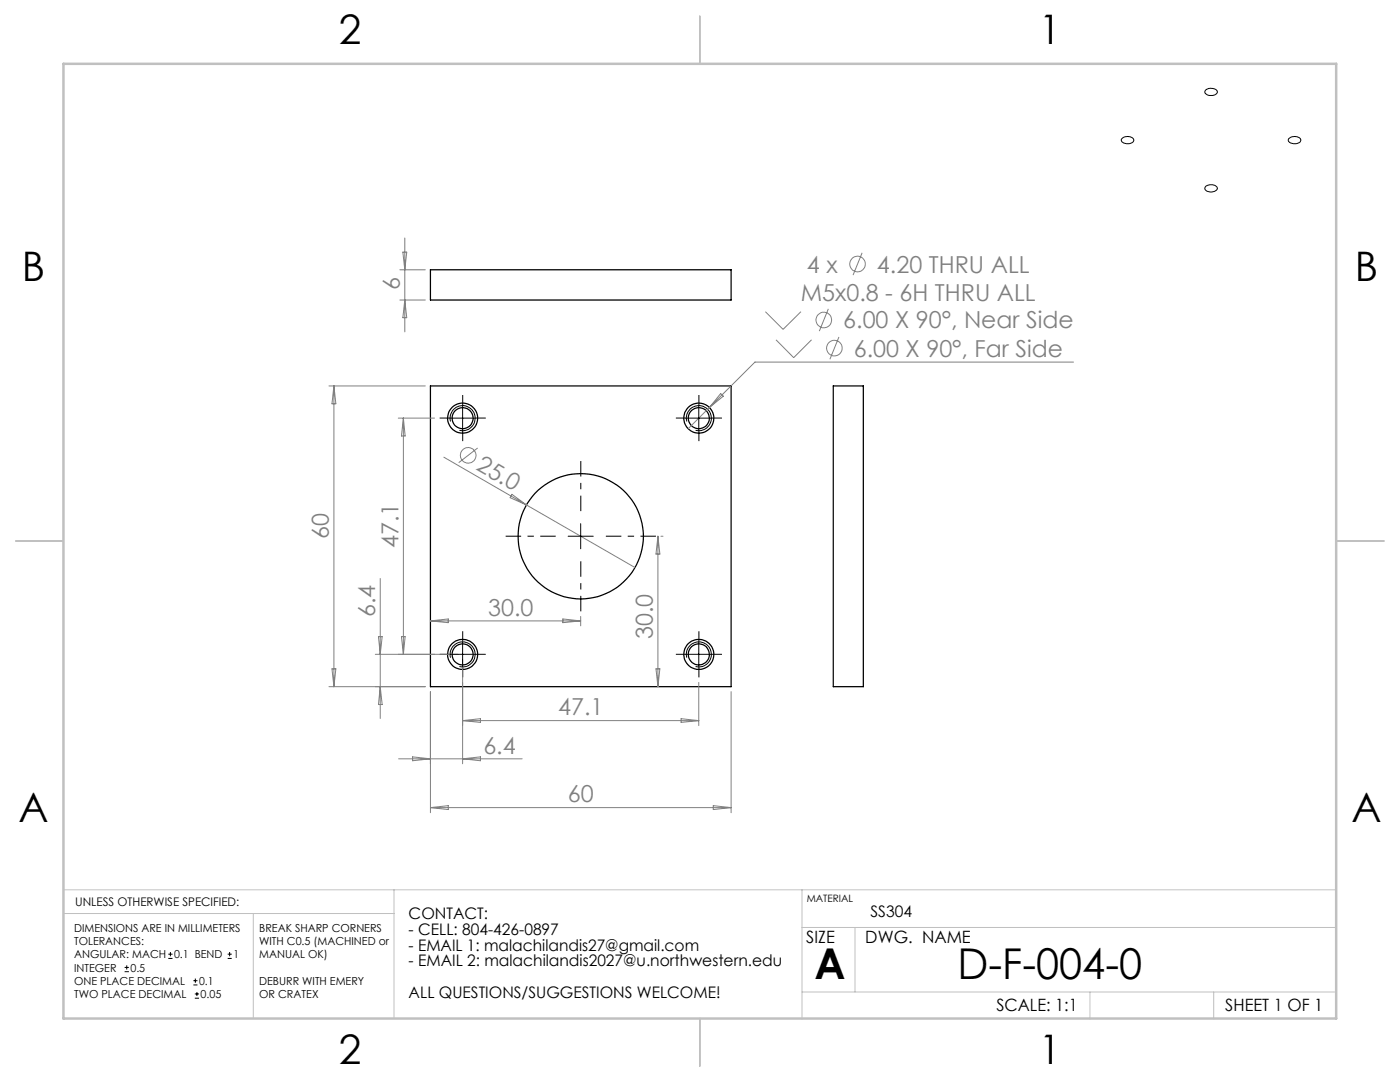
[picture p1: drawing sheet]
<svg xmlns="http://www.w3.org/2000/svg" width="279mm" height="216mm" viewBox="0 0 279 216" stroke-linecap="round" stroke-linejoin="round" font-family="sans-serif">
<g fill="none" stroke="#000" stroke-width=".25">
<path d="M85.9 53.8h60v6.1h-60zM85.9 77h60v60h-60zM166.3 77h6v60h-6z"/>
<circle cx="92.3" cy="83.4" r="3"/>
<circle cx="92.3" cy="83.4" r="2.1"/>
<circle cx="139.5" cy="83.4" r="2.1"/>
<circle cx="139.5" cy="83.4" r="2.99"/>
<circle cx="115.9" cy="107" r="12.5"/>
<circle cx="92.3" cy="130.6" r="2.1"/>
<circle cx="92.3" cy="130.6" r="3"/>
<circle cx="139.4" cy="130.6" r="2.1"/>
<circle cx="139.5" cy="130.6" r="2.99"/>
</g>
<g fill="none" stroke="#808080" stroke-width=".2">
<path d="M79.8 59.9h5.1M79.8 53.8h5.1M80.4 50.3h.8l-.4 3.5zM80.8 47.5v18.7M80.8 59.9l.4 3.5h-.8zM172 50.4l-1.7 4.5M65.7 77h19.2M66.6 77v60M66.6 77l.4 3.6h-.7zM143.8 78.5l.6 .6-2.8 2.2zM152.8 62.2l3.5 3.5 3.5-3.5M154.9 67.8l3.5 3.6 3.6-3.6"/>
<path d="M165.3 61.6l-1.8 4.5M167.4 67.2l-1.8 4.5M214.2 72.2h-63.5l-9.1 9.1M79.5 83.4h7.2M80.5 83.4v47.2M80.5 83.4l.4 3.6h-.8zM88.6 91.2l38.1 22M95.3 89.4l-3.8 2.9M102.2 98.6l2.9 2.2-3.3-1.5zM141.6 81.3l-4.3 4.2M75.9 115.4v28M131.3 107v30"/>
<path d="M131.3 107l.4 3.6h-.8zM131.9 107h.4M65.7 137h19.2M66.3 133.5h.7l-.4 3.5zM74.9 130.6h16.4M75.5 127h.8l-.4 3.6zM75.9 137l.4 3.6h-.8zM80.1 127h.8l-.4 3.6zM85.9 138v24.2M85.9 123.9h30M85.9 123.9l3.6-.4v.7zM92.3 131.6v20.8"/>
<path d="M112.3 123.5l3.6 .4-3.6 .3zM115.9 123v1.9M130.9 133.5h.8l-.4 3.5zM139.5 136.2v8.6M145.9 138v24.2M79.6 151.4h24.6M82.3 151l3.6 .4-3.6 .4zM92.3 143.8h47.2M92.3 143.8l3.6-.4v.7zM92.3 151.4l3.6-.4v.8zM135.9 143.4l3.6 .4-3.6 .3zM85.9 161.1l3.6-.3v.7z"/>
<path d="M85.9 161.1h60M142.3 160.8l3.6 .3-3.6 .4z"/>
<circle cx="171.1" cy="52.7" r="1.56"/>
<circle cx="164.4" cy="63.8" r="1.55"/>
<circle cx="166.5" cy="69.5" r="1.55"/>
<circle cx="93.4" cy="90.9" r="1.57"/>
</g>
<g fill="none" stroke="#000" stroke-width=".2">
<path d="M240.6 18a1.59 1.59 0 0 1 2.3 .3 1.22 1.22 0 0 1-1.7 .7l-.3-.1a.57 .57 0 0 1-.3-.9zM224 27.6a1.45 1.45 0 0 1 2.3 .4 1.48 1.48 0 0 1-2.5 0zM240.7 37.1a1.54 1.54 0 0 1 2.3 .5 1.46 1.46 0 0 1-2.5 0zM257.2 27.7a1.6 1.6 0 0 1 2.4 .2 1.32 1.32 0 0 1-1.9 .7l-.2-.1a.54 .54 0 0 1-.3-.8zM89.8 83.4h5M89.9 84.1a2.5 2.5 0 0 1 2.2-3.1 2.5 2.5 0 0 1 2.7 2.7 2.5 2.5 0 0 1-3.1 2.2M92.3 80.9v5M136.9 83.4h5.1M137.1 84.1a2.5 2.5 0 0 1 2.1-3.1 2.5 2.5 0 0 1 2.8 2.7 2.5 2.5 0 0 1-3.2 2.2M139.5 80.9v5M113.4 107h5M115.9 104.5v5"/>
<path d="M89.8 130.6h5M89.9 131.2a2.5 2.5 0 0 1 2.2-3.1 2.5 2.5 0 0 1 2.7 2.7 2.5 2.5 0 0 1-3.1 2.2M92.3 128.1v5M136.9 130.6h5.1M137.1 131.2a2.5 2.5 0 0 1 2.1-3.1 2.5 2.5 0 0 1 2.8 2.7 2.5 2.5 0 0 1-3.2 2.2M139.5 128.1v5M24.9 193.9h.8M24.9 193h.8M25.3 192.6v.9M33.6 191.2h.8M33.6 190.4h.8M34 190v.8"/>
<path d="M38.6 196.5h.8M38.6 195.7h.8M38.9 199.2h.8M38.9 198.3h.8M39 195.3v.8M39.3 197.9v.9M45.4 191.2h.8M45.4 190.4h.8M45.8 190v.8"/>
</g>
<path d="M110.9 107h-10M115.9 102v-10M115.9 112v10M120.9 107h10" fill="none" stroke="#000" stroke-width=".2" stroke-dasharray="15.2 1.3 1.3 1.3" stroke-dashoffset="12.1" stroke-linecap="butt"/>
<g fill="none" stroke="#000" stroke-width=".2" stroke-dasharray="15.2 1.3 1.3 1.3" stroke-linecap="butt">
<path d="M89.8 83.4h-2.1M92.3 80.9v-2.1M92.3 85.9v2.1M94.8 83.4h2.1M137 83.4h-2.1M139.5 80.9v-2.1M139.5 85.9v2.1M142 83.4h2.1M89.8 130.6h-2.1M92.3 128.1v-2.1M92.3 133.1v2.1M94.8 130.6h2.1"/>
<path d="M137 130.6h-2.1M139.5 128.1v-2.1M139.5 133.1v2.1M142 130.6h2.1"/>
</g>
<path d="M12.7 177.6h254M78.6 177.6v25.6M160.1 177.6v25.7M12.7 182.3h65.9M50.6 182.3v20.9M160.1 197.9h106.6M160.1 185.1h106.6M170.6 185.1v12.8M217.5 197.9v5.4M242.2 197.9v5.4" fill="none" stroke="#c0c0c0" stroke-width=".2"/>
<path d="M139.7 3.2v9.5M3.1 107.9h9.6M266.7 107.9h9.5M139.7 203.2v9.6" fill="none" stroke="#c0c0c0" stroke-width=".25"/>
<path d="M12.7 12.7h254v190.5h-254z" fill="none" stroke="#c0c0c0" stroke-width=".5"/>
<g font-size="8.5">
<text x="162.6" y="195.4">A</text>
<text x="191.1" y="195.4">D-F-004-0</text>
</g>
<g font-size="8.1">
<text x="67.6" y="8.9">2</text>
<text x="207.3" y="8.9">1</text>
<text x="4.4" y="56.2">B</text>
<text x="270.4" y="56.2">B</text>
<text x="3.7" y="164.1">A</text>
<text x="269.7" y="164.1">A</text>
<text x="67.6" y="212.4">2</text>
<text x="207.3" y="212.4">1</text>
</g>
<g font-size="4.7" fill="#808080">
<text x="79.8" y="57.9" transform="rotate(-90 79.8 57.9)">6</text>
<text x="159.8" y="60">M5x0.8 - 6H THRU ALL</text>
<text x="161" y="54.4">4 x</text>
<text x="175" y="54.4">4.20 THRU ALL</text>
<text x="168.3" y="65.5">6.00 X 90°, Near Side</text>
<text x="170.4" y="71.2">6.00 X 90°, Far Side</text>
<text x="94.8" y="93.6" transform="rotate(30 94.8 93.6)">25.0</text>
<text x="65.6" y="107.5" transform="rotate(-90 65.6 107.5)">60</text>
<text x="79.5" y="109.4" transform="rotate(-90 79.5 109.4)">47.1</text>
<text x="74.9" y="123.2" transform="rotate(-90 74.9 123.2)">6.4</text>
<text x="97.4" y="122.9">30.0</text>
<text x="130.3" y="127.6" transform="rotate(-90 130.3 127.6)">30.0</text>
<text x="111.4" y="142.7">47.1</text>
<text x="96.5" y="150.4">6.4</text>
<text x="113.3" y="160.1">60</text>
</g>
<g font-size="3.4">
<text x="160.9" y="188.1">SIZE</text>
<text x="172.7" y="188.1">DWG. NAME</text>
<text x="198.8" y="201.7">SCALE: 1:1</text>
<text x="244.5" y="201.7">SHEET 1 OF 1</text>
</g>
<g font-size="3.2">
<text x="81.6" y="183.3">CONTACT:</text>
<text x="173.7" y="183">SS304</text>
<text x="81.6" y="186.5">- CELL: 804-426-0897</text>
<text x="81.6" y="189.7">- EMAIL 1: malachilandis27@gmail.com</text>
<text x="81.6" y="192.8">- EMAIL 2: malachilandis2027@u.northwestern.edu</text>
<text x="81.6" y="199.2">ALL QUESTIONS/SUGGESTIONS WELCOME!</text>
</g>
<text font-size="2.4" x="15" y="180.8">UNLESS OTHERWISE SPECIFIED:</text>
<g font-size="2.2">
<text x="14.8" y="185.9">DIMENSIONS ARE IN MILLIMETERS</text>
<text x="51.7" y="185.9">BREAK SHARP CORNERS</text>
<text x="14.8" y="188.6">TOLERANCES:</text>
<text x="14.8" y="191.2">ANGULAR: MACH</text>
<text x="34.7" y="191.2">0.1 BEND</text>
<text x="46.6" y="191.2">1</text>
<text x="51.7" y="188.6">WITH C0.5 (MACHINED or</text>
<text x="51.7" y="191.2">MANUAL OK)</text>
<text x="14.8" y="193.9">INTEGER</text>
<text x="14.8" y="196.5">ONE PLACE DECIMAL</text>
<text x="26" y="193.9">0.5</text>
<text x="39.7" y="196.5">0.1</text>
<text x="51.7" y="196.5">DEBURR WITH EMERY</text>
<text x="14.8" y="199.2">TWO PLACE DECIMAL</text>
<text x="40" y="199.2">0.05</text>
<text x="51.7" y="199.2">OR CRATEX</text>
</g>
<text font-size="2" x="161" y="180">MATERIAL</text>
</svg>
